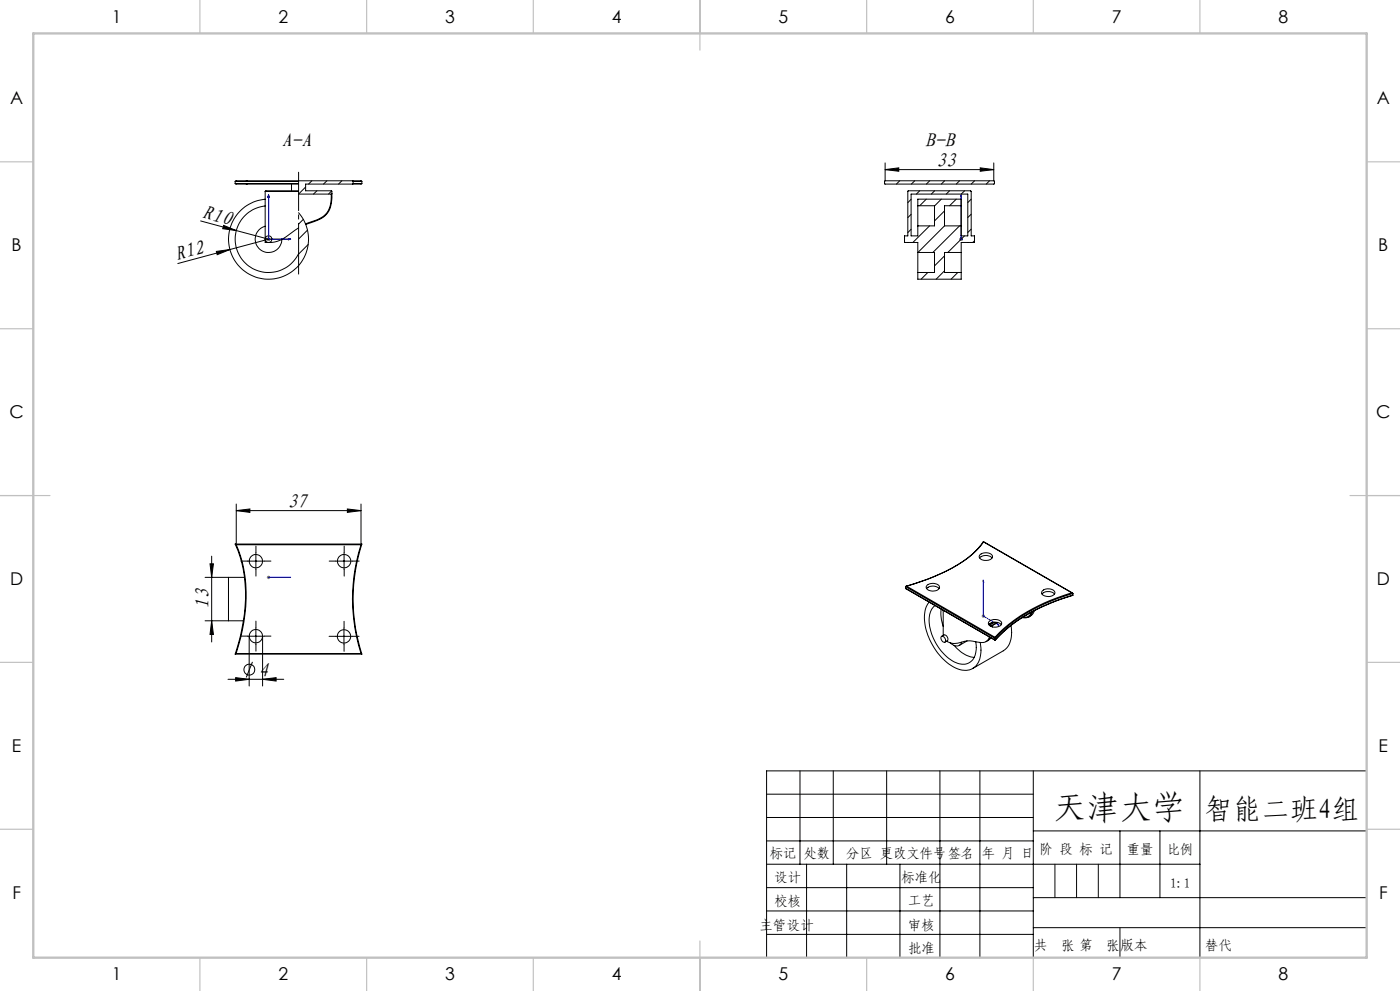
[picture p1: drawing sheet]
<svg xmlns="http://www.w3.org/2000/svg" width="420mm" height="297mm" viewBox="0 0 420 297" stroke-linecap="round" stroke-linejoin="round" font-family="sans-serif">
<g fill="none" stroke="#000" stroke-width=".3">
<path d="M265.5 50.8l4.1-.5v1zM265.5 48.8v5.4M265.5 50.8h32.6M294.1 50.3l4 .5-4 .5zM298.1 48.8v5.4M60.2 66.2l10.7 2.9M64.9 75.3l4.1-.5-3.8 1.5zM67.1 67.6l3.8 1.5-4.1-.6zM70.9 69.1l9.7 2.6-27.3 7.3M70.9 153l4.1-.5v1.1zM70.9 151.1v12.2M70.9 153h37.4"/>
<path d="M104.2 152.5l4.1 .5-4.1 .6zM108.3 151.1v12.2M61.5 173h7M63 169h1l-.5 4zM63.5 166.7v25.7M74.3 168.2h5M76.8 165.7v5M100.8 168.2h4.9M103.2 165.7v5M61.5 186.1h7M63.5 186.1l.5 4h-1zM74.3 190.7h5"/>
<path d="M74.8 190.7v14.9M75.7 198.4l-1.8 4.6M76.8 188.2v5M78.8 190.7v14.9M100.7 190.7h5M103.2 188.2v5M68.4 203.6h16.7M70.7 203.1l4.1 .5-4.1 .5zM78.8 203.6l4-.5v1zM230 238h80M240 231v28M250 231v28"/>
<path d="M266 231v28M282 231v56M294 231v56M310 231v56M360 231v56M410 231h-180v56M230 245h80M230 252h80M230 259h130M242 259v28M254 259v28M270 259v28"/>
<path d="M310 249h100M336 249v20M348 249v20M230 266h80M230 273h80M310 269h100M310 278h100M230 280h80"/>
<circle cx="74.8" cy="200.7" r="1.64"/>
</g>
<g fill="none" stroke="#00f" stroke-width=".3">
<path d="M80.6 58.4v13.3h6.6M80.6 58.4l.1 .7h-.3zM288.4 58.4v13.3M288.4 58.4v.7v-.7M86.5 71.5l.7 .2-.7 .2zM288.4 71.5v.4zM288.4 71.7h.1M80.4 173h.3zM80.6 173h.1M80.6 173h6.6M87.2 173h-.7h.7M295 173.8l.1 .6-.2-.1z"/>
<path d="M295 173.8v10.8l4.7 2.8M299.2 186.9l.5 .5-.5-.2z"/>
</g>
<g fill="none" stroke="#808080" stroke-width=".3">
<path d="M80 71.7h1.1M80.2 71.3l.7 .7M80.6 71.2v1M80.9 71.3l-.7 .7M287.8 71.7h1.1M288 71.3l.7 .7M288.4 71.2v1M288.7 71.3l-.7 .7M80 173h1.1M80.2 172.7l.7 .7M80.6 172.5v1.1M80.9 172.7l-.7 .7"/>
<path d="M294.5 184.6h1M294.6 184.3l.7 .7M295 184.1v1M295.3 184.3l-.7 .7"/>
</g>
<g fill="none" stroke="#000" stroke-width=".3" stroke-dasharray="30.5 1.3 1.3 1.3">
<path d="M74.3 168.2h-2M76.8 165.7v-2M76.8 170.7v2M79.3 168.2h2M100.8 168.2h-2M103.3 165.7v-2M103.3 170.7v2M105.8 168.2h2M74.3 190.6h-2M76.8 188.1v-2M76.8 193.1v2M79.3 190.6h2"/>
<path d="M100.7 190.7h-2M103.2 188.2v-2M103.2 193.2v2M105.7 190.7h2"/>
</g>
<path d="M89.6 82.1v-30.5" fill="none" stroke="#000" stroke-width=".3" stroke-dasharray="30.5 1.3 1.3 1.3" stroke-dashoffset="15.3"/>
<path d="M316.5 259v10M323 259v10M329.5 259v10M336 278v9" fill="none" stroke="#0a0605" stroke-width=".3"/>
<g fill="none" stroke="#c0c0c0" stroke-width=".35">
<path d="M60 0v10M110 0v10M160 0v10M210 0v15M260 0v10M310 0v10M360 0v10M0 48.5h10M410 48.5h10M0 98.5h10M410 98.5h10M0 148.5h15"/>
<path d="M405 148.5h15M0 198.5h10M410 198.5h10M0 248.5h10M410 248.5h10M60 287v10M110 287v10M160 287v10M210 282v15M260 287v10M310 287v10M360 287v10"/>
</g>
<path d="M10 10h400v277h-400z" fill="none" stroke="#c0c0c0" stroke-width=".7"/>
<g fill="#00f">
<path d="M299.2 186.9l.5 .5-.5-.2zM295 173.8l.1 .6-.2-.1zM86.5 173h.7zM80.4 173h.3z"/>
<path d="M86.5 71.5l.7 .2-.7 .2zM80.6 58.4l.1 .7h-.3zM86.5 71.5l.7 .2-.7 .2zM80.6 58.4l.1 .7h-.3zM288.4 71.5v.4zM288.4 58.4v.7zM288.4 71.5v.4zM288.4 58.4v.7z"/>
</g>
<g fill="#000">
<path d="M64.9 75.3l4.1-.5-3.8 1.5zM67.1 67.6l3.8 1.5-4.1-.6z"/>
<path d="M104.2 152.5l4.1 .5-4.1 .6zM70.9 153l4.1-.5v1.1zM294.1 50.3l4 .5-4 .5zM265.5 50.8l4.1-.5v1z"/>
<path d="M63 169h1l-.5 4zM63.5 186.1l.5 4h-1z"/>
<path d="M70.7 203.1l4.1 .5-4.1 .5zM78.8 203.6l4-.5v1z"/>
</g>
<g fill="none" stroke="#000" stroke-width=".3">
<path d="M70.6 55l.1 .2h18.9M70.6 55h19M70.6 54.4h19M70.6 54.4v.6M73.9 54.2h.1M73.9 55.2h.1M79.6 57.4v15.3a9.9 9.9 0 0 0 8-3l2-1.4M79.6 59.7a12 12 0 0 0-10.5 15.5 12 12 0 0 0 17.3 6.9 12 12 0 0 0 3.2-18.4M79.6 57.4h10M87.5 55.2v2M89.6 57.2h-9.9l-.1 .2M91.7 56.1l-2.1 2.1h9.8"/>
<path d="M93.6 54.2l-1 1M95.1 57.2l-1 1M98.1 54.2l-1.1 1M99.4 58.2a6.9 6.9 0 0 1-4.9 7.9l-2.9 1M99.5 57.2l-.9 1M99.6 58l-.2 .2M102.6 54.2l-1 1M105.7 54.2h-35l-.1 .2M105.7 54.2h2.7l.1 .2M105.7 54.2l.2 .2M105.7 55.2h-14v2h7.7a8.6 8.6 0 0 1-1.3 6.8l-.3 .4a14.4 14.4 0 0 1-6.1 2.9M105.9 54.4h2.6"/>
<path d="M105.9 55h2.6M105.9 55l-.2 .2M105.9 54.4v.6M108.5 55l-.1 .2h-2.7M108.5 54.4v.6M265.4 54.3l32.8-.1 .1 .9-32.8 .1zM269.9 54.2l-1 1M273.3 59.7l-1 1M274.4 54.2l-1 1M275.9 57.2l-1 1M277.9 59.7l-2 2M278.9 54.2l-1 1"/>
<path d="M280.4 57.2l-1 1M282.4 59.7l-2 2M283.4 54.2l-1 1M284.9 57.2l-1 1M286.9 59.7l-2 2M287.9 54.2l-1 1M289.4 57.2l-1 1M291.4 59.7l-1.1 1M292.4 54.2l-1 1M296.9 54.2l-1 1M79.6 61.7a10 10 0 0 0-7.2 15.7 10 10 0 0 0 17.2-1.3M79.6 67.8a4 4 0 0 0-3 4.5 4 4 0 0 0 4.3 3.4 4 4 0 0 0 3.7-4"/>
<path d="M91 65.8l-1.4 1.4M92.3 69l-2.7 2.6M92.5 73.3l-2.9 2.9M271.4 70.7h.9l.2-13.5h18.7l.2 13.5h.9v2h-3.9v3M271.4 70.7v2h3.9v3M271.4 70.7h.1M273.3 64.2l-1 1M273.3 68.7l-1 1M275.3 61.7v6M275.3 75.7v6M275.3 67.7v3h-2v-12.5h17v12.5h-1.9v-3M275.3 75.7h5.1v6h-5.1"/>
<path d="M275.3 61.7v-2h13.1v2M275.3 61.7h5.1v6h-5.1M278.9 67.7l-5 5M283.4 67.7l-8 8M283.4 63.2l-3 3M283.4 76.7l-3 3M283.4 67.7h5M287.9 67.7l-8 8M288.4 75.7v6M288.4 61.7v6M288.4 75.7h-5v6h5M288.4 61.7h-5v6"/>
<path d="M289.3 70.7l-5 5M291.4 64.2l-1.1 1M291.4 68.7l-1.1 1M292.3 72.2l-.5 .5M275.3 81.7v2h13.1v-2M278.3 81.7l-2 2M283.4 81.2l-2.6 2.5M287.3 81.7l-2 2M70.6 163.1a42.2 42.2 0 0 1 1.5 27.4l-1.5 5.5M70.6 163.1l.3 .2M70.6 163.1h37.9M70.9 163.3a41.5 41.5 0 0 1 1.8 25.4l-1.9 7.2"/>
<path d="M70.9 163.3h37.4M73.3 173h-4.8v13.1h4.5M108.3 163.3a53.3 53.3 0 0 0 0 32.6M108.5 163.1a53.4 53.4 0 0 0 0 32.9M108.5 163.1l-.2 .2M271.7 176.3l.1 .1M271.7 175.8l26.8 15.5M271.7 176.3l26.8 15.5M271.7 175.8v.5M271.8 176.5l26.7 15.4M272 175.7l-.3 .1M272 175.7l26.5 15.3"/>
<path d="M278 176.4a2.72 2.72 0 0 1 3.7 0M278.1 175.4a2.51 2.51 0 0 1 3.8 .6 2.45 2.45 0 0 1-3.9 .4l-.2-.5zM293.9 167.2a2.72 2.72 0 0 1 3.7 0M294.1 166.1a2.49 2.49 0 0 1 3.6 .7 2.41 2.41 0 0 1-3.8 .4l-.1-.6zM295 162.3a27.5 27.5 0 0 1-11.2 8.9l-5.6 2.4-6.4 2.1M295 162.3l.1 .1M295 162.3l26.8 15.4M295.1 162.4a29.7 29.7 0 0 1-12.9 9.6l-3.8 1.6-6.4 2.1M295.1 162.4l26.4 15.3M312.6 178a2.72 2.72 0 0 1 3.7 0M312.7 177.1a2.46 2.46 0 0 1 3.8 .5 2.38 2.38 0 0 1-3.6 .8 .82 .82 0 0 1-.2-1.3zM321.5 177.7a51.4 51.4 0 0 0-23 13.3"/>
<path d="M321.5 177.7l.4 .2M321.9 178.4a54.7 54.7 0 0 0-21.8 11.8l-1.6 1.7M321.9 177.9a50.2 50.2 0 0 0-23.4 13.4M321.9 178.4a49.4 49.4 0 0 0-23.4 13.4M321.9 177.9v.5M70.6 196h37.9M70.8 195.9l-.2 .1M70.8 195.9h37.5M108.3 195.9l.2 .1M278.7 180.5a9.7 9.7 0 0 0-.6 9.2 16.8 16.8 0 0 0 10 11 4.7 4.7 0 0 0 6.1-4.7l-.1-3.5M280.5 181.5a6.5 6.5 0 0 0-1.5 6.9 14.4 14.4 0 0 0 8.7 10.5 4.1 4.1 0 0 0 5.2-4.3l-.2-2.3M282.4 182.6a11.6 11.6 0 0 0 .6 5.2"/>
<path d="M282.4 190.8a1.02 1.02 0 0 1 1.1 .5 1.02 1.02 0 0 1-.2 1.2l-.4-.1-.5-.7zM282.5 190.7l.7-.4a1.17 1.17 0 0 1 1 1.7l-.7 .4M283 182.9v7.5M286.2 193.4l.1 .2a9.1 9.1 0 0 0 5.9 3.4M288.5 192.5a1.72 1.72 0 0 1-2.9 .6l-.6-.5M290.1 192.1l-2.3 1.3M296.6 186.4a2.64 2.64 0 0 1 3.9 .2 1.95 1.95 0 0 1-2.9 1.3 1.06 1.06 0 0 1-1-1.5zM296.7 187.2a2.72 2.72 0 0 1 3.7 0M296.8 187l.3 .3M296.8 190.9a2.42 2.42 0 0 1-3.3 1.6 9 9 0 0 0-6.2 .3h-1.7l-1.6-.6M296.9 191.5l.3-.4-.5 .7-.9 .5M297 186.9h.1"/>
<path d="M297.1 186.9v.4M297.1 187.3v.3M297.7 187.5h.1M297.7 187.5v.4M297.7 187.5l-.4 .2M297.7 186.5l-.6 .4M298.5 191v.3M298.5 186.5l-1.4 .8M298.5 191.3v.6M299.2 186.5l-2 1.2M299.3 186.6l-1.6 .9M303.3 187.5a7.2 7.2 0 0 1-2.3 7.5l-9.2 5.3"/>
<path d="M308.7 184.9l-1.1 .3-1-.1M308.7 184.9h.1M309.4 183.5a2.13 2.13 0 0 1-2.6 1.5M309.7 183.3l-.3 .9-.7 .7M310.3 183l-.6 1.2-1 .7"/>
<circle cx="80.5" cy="71.7" r="1.01"/>
<circle cx="76.8" cy="168.2" r="2.01"/>
<circle cx="103.2" cy="168.2" r="2"/>
<circle cx="76.8" cy="190.7" r="2"/>
<circle cx="103.2" cy="190.7" r="2"/>
</g>
<text font-size="9.9" x="316.1" y="245.3">天津大学</text>
<text font-size="8.5" x="361.5" y="245.3">智能二班4组</text>
<g font-size="6">
<text x="84.6" y="44.1">A-A</text>
<text x="277.5" y="44.1">B-B</text>
<text x="280.8" y="50">33</text>
<text x="60.4" y="65.5" transform="rotate(15 60.4 65.5)">R10</text>
<text x="53.1" y="78.2" transform="rotate(-15 53.1 78.2)">R12</text>
<text x="86.1" y="152.2">37</text>
<text x="62.7" y="182.4" transform="rotate(-90 62.7 182.4)">13</text>
<text x="77.5" y="202.8">4</text>
</g>
<g font-size="5.3">
<text x="33.5" y="6.8">1</text>
<text x="83.5" y="6.8">2</text>
<text x="133.5" y="6.8">3</text>
<text x="183.5" y="6.8">4</text>
<text x="233.5" y="6.8">5</text>
<text x="283.5" y="6.8">6</text>
<text x="333.5" y="6.8">7</text>
<text x="383.5" y="6.8">8</text>
<text x="3" y="31.1">A</text>
<text x="413" y="31.1">A</text>
<text x="3.5" y="75.3">B</text>
<text x="413.5" y="75.3">B</text>
<text x="2.8" y="125.3">C</text>
<text x="412.8" y="125.3">C</text>
<text x="3" y="175.3">D</text>
<text x="413" y="175.3">D</text>
<text x="3.6" y="225.3">E</text>
<text x="413.6" y="225.3">E</text>
<text x="3.7" y="269.6">F</text>
<text x="413.7" y="269.6">F</text>
<text x="33.5" y="293.8">1</text>
<text x="83.5" y="293.8">2</text>
<text x="133.5" y="293.8">3</text>
<text x="183.5" y="293.8">4</text>
<text x="233.5" y="293.8">5</text>
<text x="283.5" y="293.8">6</text>
<text x="333.5" y="293.8">7</text>
<text x="383.5" y="293.8">8</text>
</g>
<g font-size="4.1">
<text x="230.9" y="257.2">标记</text>
<text x="241.1" y="257.2">处数</text>
<text x="253.9" y="257.2">分区 更改文件号签名</text>
<text x="294.5" y="257.2">年 月 日</text>
<text x="311.8" y="255.9">阶 段 标 记</text>
<text x="338" y="255.9">重量</text>
<text x="350.2" y="255.9">比例</text>
<text x="232.3" y="264.2">设计</text>
<text x="270.4" y="264.2">标准化</text>
<text x="351.1" y="266">1:1</text>
<text x="232.3" y="271.4">校核</text>
<text x="272.4" y="271.3">工艺</text>
<text x="227.9" y="278.6">主管设计</text>
<text x="272.4" y="278.6">审核</text>
<text x="272.4" y="285.5">批准</text>
<text x="310.3" y="284.7">共</text>
<text x="318.4" y="284.7">张 第</text>
<text x="331.9" y="284.7">张</text>
<text x="336.1" y="284.7">版本</text>
</g>
<text font-size="4.1" fill="#0a0605" x="361.6" y="284.7">替代</text>
</svg>
